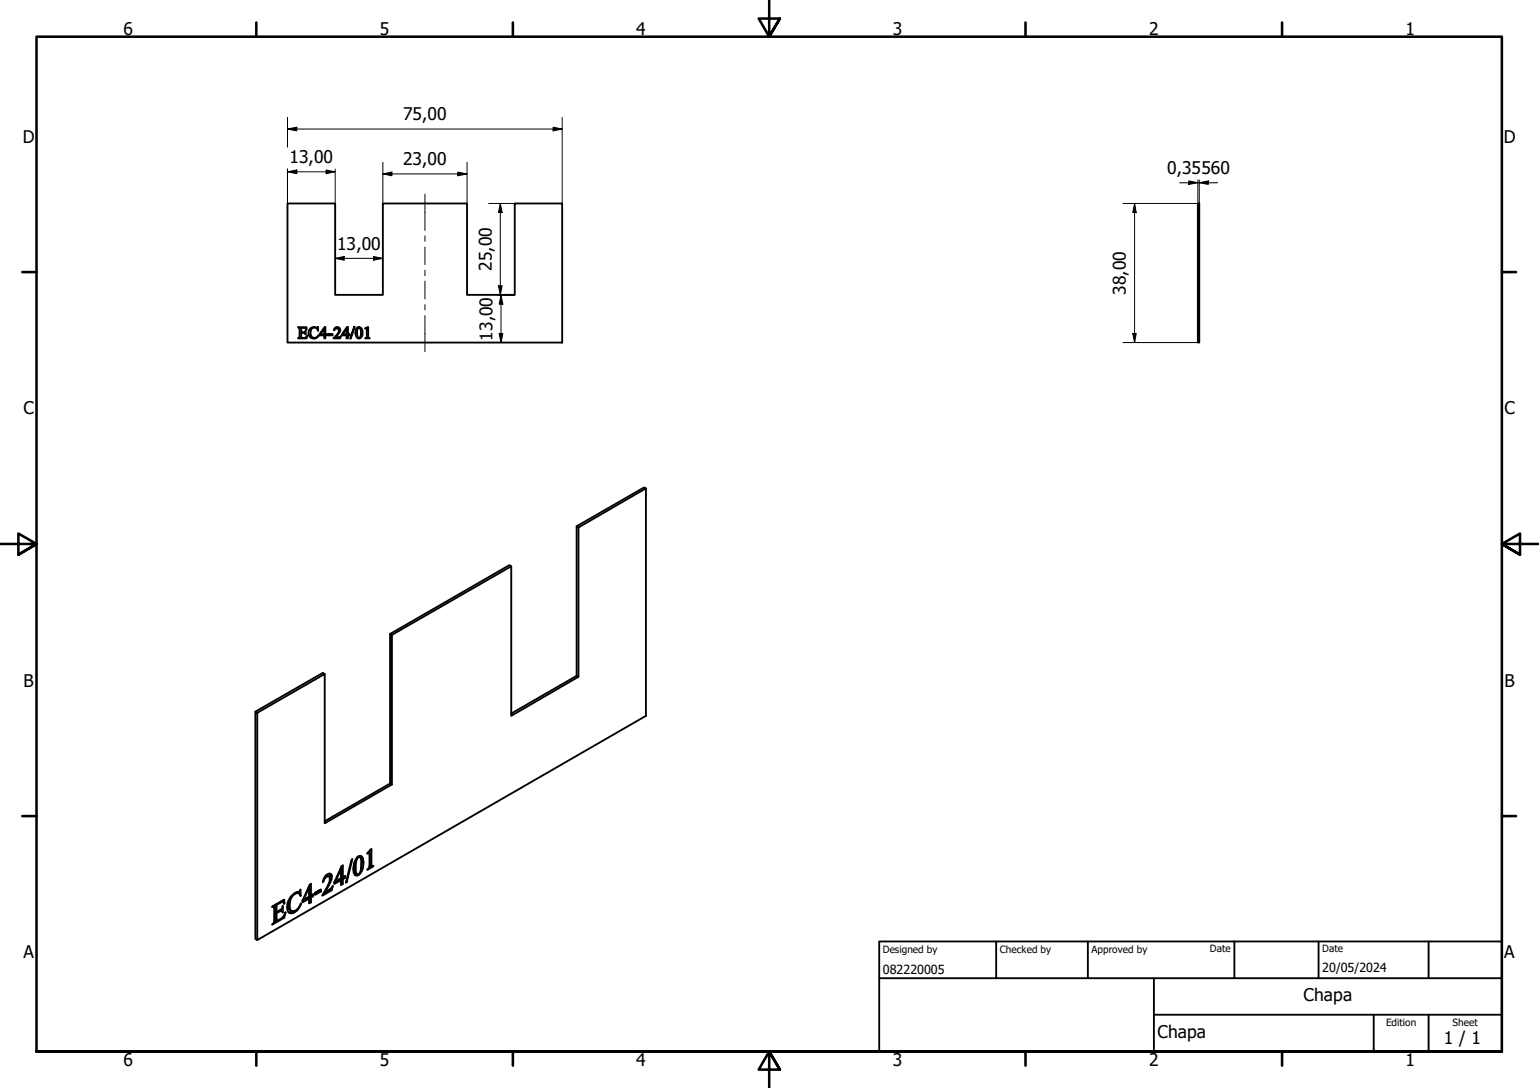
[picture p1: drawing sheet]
<svg xmlns="http://www.w3.org/2000/svg" width="420mm" height="297mm" viewBox="0 0 420 297" stroke-linecap="round" stroke-linejoin="round" font-family="sans-serif">
<!-- layer: Visible (ISO) -->
<g fill="none" stroke="#000" stroke-width=".51">
<path d="M78.5 55.5h13v25h13v-25h23v25h13v-25h13v38h-75zM327 55.5h.4v38h-.4zM81.3 89.3h2.4v.7l-.3-.5h-1.2v1.2l1-.1 .2-.3v1l-.2-.4h-1v1.3l.3 .1a1.22 1.22 0 0 0 1.4-.7l-.2 .8h-2.4l.4-.1 .1-.4v-2.3zM84.6 89.7a1.86 1.86 0 0 1 2.1-.2l.1-.2 .1 1a1.03 1.03 0 0 0-1-.9 1.03 1.03 0 0 0-1.1 .9 1.27 1.27 0 0 0 .2 1.5 1.27 1.27 0 0 0 1.4 .3l.6-.4a1.55 1.55 0 0 1-2.3 .4 1.55 1.55 0 0 1-.1-2.4zM88.5 89.8v1.4h-1.1zM88.6 89.3h.2v1.9h.5v.4h-.5v.8h-.3v-.8h-1.3v-.3zM89.6 91.2h1.2v.4h-1.2zM91.4 89.5a.9 .9 0 0 1 1.3 .1 .9 .9 0 0 1-.1 1.3l-1 1.2a1.56 1.56 0 0 0 1.5-.3l-.3 .6-1.7-.1a2.66 2.66 0 0 0 1.4-2.3l-.2-.2-.4-.2-.7 .6zM94.6 89.8v1.4h-1zM94.7 89.3h.3v1.9h.4v.4h-.4v.8h-.4v-.8h-1.3zM96.7 89.2l-.9 3.2h-.2zM97.3 89.6l.7-.3a1.77 1.77 0 0 1 1 1.6 1.77 1.77 0 0 1-1 1.5 1.89 1.89 0 0 1-.7-2.8z"/>
<path d="M97.7 89.6l.3-.2a2.24 2.24 0 0 1 0 2.9 2.45 2.45 0 0 1-.3-2.7zM99.7 89.6l.8-.3v2.8l.4 .3-1.1-.1 .3-.2v-2.3zM99.8 92.3v.1M176.3 133.3l-.5-.2-18.4 10.6M139.6 154.6l-.5-.3-32.6 18.8M157.9 144l-.5-.3v40.8M107 173.3l-.5-.2v40.8M70.2 194.6l18.4-10.6v40.8l18.4-10.6v-40.9l32.6-18.7v40.8l18.3-10.6v-40.8l18.4-10.7v62.1l-106.1 61.3zM70.2 194.6l-.5-.3v62l.5 .4M88.6 184l-.5-.3-18.4 10.6M157.9 184.8l-.5-.3-17.8 10.3M107 214.2l-.5-.3-17.9 10.3"/>
<path d="M89 239l.8 .3M90 238.5v1.3M92.9 237.2l.2 .1-1.5 3.4M93.1 237.3v2.5l-1.5 .9-.2-.1M93.2 239.8v1.3l.4 .2-.5 .3v-1.3l-.5-.2-1.4 .7M93.2 236.6v2.7l.4 .2 .6-.4v.6M93.6 239.5v-3.2l-.3 .2-2.1 4.4v.4l1.9-1M93.8 239.4l.4 .3-.6 .3M93.8 239.4l-.6 .4 .4 .2v1.3M96.7 235.4a3.2 3.2 0 0 0 .8 3.3M97.4 238.7l-.5 .2M97.5 234l.4-.2a.98 .98 0 0 1 1 .2 .98 .98 0 0 1 .3 .9 3.9 3.9 0 0 1-1.7 4.2l-.5-.2a4 4 0 0 1 .3-4.5z"/>
<path d="M98.2 234a1.57 1.57 0 0 1 .4 1.7 3.4 3.4 0 0 1-.7 3h-.4a4.3 4.3 0 0 1-.2-3.7 .96 .96 0 0 1 .9-1l-.3-.2 .3 .2M98.4 233.7a4.2 4.2 0 0 1 .2 3.3M100.6 232.6l.2 .2M101 232.1v4l.5 .4M101.3 236.4l-.5 .3M101.8 236.5h.1l-1.6 1 .5-.8 .1-3.2-.1-.7-.5 .2 1.1-1.2v4.6l.5 .1M74.5 247.3l.3 .1M75.1 249l.4 .3 .1 2.1a3.5 3.5 0 0 0 2.4-2.3l-.4 1.5-.3-.2M75.1 247.1v1.7l.4 .2a1.99 1.99 0 0 0 1.7-1.6v1.6M75.3 248.9l-.2 .1v2.1l.5 .3M75.4 251.3l-.5 .3M75.5 247.1v1.9"/>
<path d="M76.6 248.4l.4 .3M76.8 248.2v.3M76.8 246l.4 .2M76.9 246l.4 .2M77.1 249l.1 .1-.4-.5-1.3 .7M77.2 246.2l.3 .5 .2-.1M77.2 246.2l-1.7 .9-.3-.2M77.2 245.8v.4M77.5 246.6h.2l-.1-1-3.3 1.9 .5-.1 .1 .2v3.7a1.15 1.15 0 0 1-.6 1.2l3.3-1.9M78.8 245.8l-.1 .6a1.93 1.93 0 0 0 .9 2.3M80 248.8l-1.2 .3M81 243.6l.6 .3"/>
<path d="M81.7 243.4v.6M82 244.5h.1l-.6-.7a2.97 2.97 0 0 0-2.4 3.5l.1 .8a.75 .75 0 0 0 .8 .7 2.78 2.78 0 0 0 2.1-2.1 2.91 2.91 0 0 1-3 2.6l-.3-.2M82.1 244.5l-.1-1.6-.2 .4a4.2 4.2 0 0 0-3 5.8M84.2 242.2l.2 .1-1.5 3.4M84.4 242.3v2.5l-1.7 .8M84.5 244.8v1.3l.4 .3-.5 .2v-1.3l-.5-.2-1.4 .8M84.5 241.6v2.7l.4 .2 .6-.4v.6M84.5 246.1l-.1 .1M84.9 244.5v-3.2l-.3 .2-2.1 4.4v.5l1.9-1.1M85.1 244.4l.4 .3-.6 .3M85.1 244.5l-.6 .3 .4 .2v1.4M87.2 243.1l.4 .3"/>
<path d="M87.2 243.1l-1.2 .7M87.6 243.4v-.6l-1.6 1M87.6 243.4l-1.6 .9v-.5M88.2 240.7l-.1 .1a2.13 2.13 0 0 1 2.1-2.2 1.7 1.7 0 0 1 0 2.3l-1.5 2.7M88.3 240.7l.3-.8a.81 .81 0 0 1 1.4-.4 3.9 3.9 0 0 1-1 3.2l-1 1.8 2.6-1.4-.4-.3M90.2 242.7l-1.8 1.1M90.6 243.1l.3-1.2-.7 .8-1.6 .8M93.2 241.1l-.1 .1M94.5 240.7l.2 .1 1.5-6.2-.3 .1-1.5 6.3 .3-.2"/>
</g>
<!-- layer: Hidden (ISO) -->
<g fill="none" stroke="#000" stroke-width=".38">
<path d="M327 80.5h.2M327.1 89.4v.1M327.1 89.7h.1M327.1 89.5l.1 .1M327.1 92.1l.1 .2M327.1 89.5h.1M327.1 89.4h.1M327.1 90h.1M327.1 91.6h.1M327.1 90.9h.1M327.1 91h.1M327.1 91.3h.1"/>
<path d="M327.1 90.3h.1M327.1 90.7h.1M327.1 91.2h.1M327.1 89.3h.1M327.1 91.7h.1M327.1 90.2h.1M327.1 92.1h.1M327.1 91.8h.1M327.1 89.2h.1M327.2 89.3l-.1 .1M327.2 92.3v.1M327.2 89.8v.8"/>
<path d="M327.2 91.2l-.1 .8M327.3 80.5h.1M327.3 89.8h.1M327.3 89.7h.1M327.3 89.6h.1M327.3 92.3h.1M327.3 89.5h.1M327.3 89.4h.1M327.3 89.3h.1M327.3 90h.1M327.3 91.6h.1M327.3 90.9h.1"/>
<path d="M327.3 91h.1M327.3 91.3h.1M327.3 90.3h.1M327.3 90.6h.1M327.3 90.7h.1M327.3 91.2h.1M327.3 92.4h.1M327.3 91.7h.1M327.3 90.2h.1M327.3 92.1h.1M327.3 91.8h.1M327.3 89.2h.1"/>
</g>
<g fill="#000">
<circle cx="327.1" cy="89.2" r=".19"/>
<circle cx="327.1" cy="92.3" r=".19"/>
<circle cx="327.1" cy="89.3" r=".19"/>
<circle cx="327.1" cy="92.4" r=".19"/>
</g>
<!-- layer: Visible Narrow (ISO) -->
<g fill="none" stroke="#000" stroke-width=".38">
<path d="M88.8 239.1l.4 .2M90 239.9l.5 .2M90.2 239l.4 .3M96.6 236.7l.5 .3M96.9 238.2l.4 .3M97.3 234.4l.2 .1M97.4 238.7l.5 .2M97.7 233.9l.2 .1M98.5 233.7l.2 .2M98.8 235.3l.5 .2M100.5 232.7l.1 .1M101 235.7l.4 .3"/>
<path d="M74.3 247.5l.1 .1M75.1 250.7l.4 .2M76.2 248.7l.3 .1M76.5 246.2l.2 .2M78.7 247.1l.4 .2M80.1 248.8l.4 .2M80.4 243.9l.2 .1M89.5 241.7l.2 .1"/>
</g>
<!-- layer: Visible (ISO) -->
<circle cx="97.4" cy="238.7" r=".25" fill="#000"/>
<!-- layer: Border (ISO) -->
<g fill="none" stroke="#000" stroke-width=".7">
<path d="M70 6.1v3.9M140 6.1v3.9M210 0v10l-2.9-4.9h5.8l-2.9 4.9 2.9-4.9M280 6.1v3.9M350 6.1v3.9M6.1 74.3h3.9M410 74.3h3.9M0 148.5h10l-5-2.8v5.7l5-2.9-5 2.9M420 148.5h-10l5-2.8v5.7l-5-2.9 5 2.9M6.1 222.8h3.9M410 222.8h3.9M10 287.1v-277.1h400v277.1h-400h400"/>
<path d="M70 287.1v3.8M140 287.1v3.8M212.9 292l-2.9-4.9 2.9 4.9h-5.8l2.9-4.9v9.9M280 287.1v3.8M350 287.1v3.8"/>
</g>
<!-- layer: Title (ISO) -->
<path d="M240 257h170v30.1h-170zM272 257v10.1M297 257v10.1M337 257v10.1M360 257v10.1M390 257v10.1M240 267.1h170M315 277h95M315 267.1v20M375 277v10.1M390 277v10.1" fill="none" stroke="#000" stroke-width=".51"/>
<!-- layer: Dimension (ISO) -->
<g fill="none" stroke="#000" stroke-width=".27">
<path d="M78.5 35.2l2.5-.5v1zM78.5 35.2h75M78.5 32.1v8.1M151 34.7l2.5 .5-2.5 .5zM153.5 32.1v23.4M78.5 46.9l2.5-.5v1zM78.5 46.2v9.3M78.5 46.9h13M89 46.4l2.5 .5-2.5 .5zM91.5 46.2v9.3M104.5 47.5l2.5-.5v1zM104.5 47.5h23"/>
<path d="M104.5 44.3v11.2M125 47l2.5 .5-2.5 .5zM127.5 44.3v11.2M133.4 55.5h7.1M136.6 55.5l.5 2.5h-1zM136.6 55.5v25M309.8 55.5l.4 2.5h-1zM309.8 55.5v38M322.1 49.9h10.3M324.5 49.4l2.5 .5-2.5 .4zM327 49.1v6.4h-20.4M327.4 49.9l2.5-.5v.9z"/>
<path d="M327.4 49.1v6.4M91.5 70.5l2.5-.5v1zM91.5 70.5h13M102 70l2.5 .5-2.5 .5zM136.1 78h1l-.5 2.5zM136 80.5h4.5M136 93.5h17.5M136.3 91h1l-.5 2.5zM136.8 80.5l.5 2.5h-1zM136.8 80.5v13M306.6 93.5h20.4M309.2 91h1l-.4 2.5z"/>
</g>
<g fill="#000">
<path d="M78.5 35.2l2.5-.5v1zM151 34.7l2.5 .5-2.5 .5zM78.5 46.9l2.5-.5v1zM89 46.4l2.5 .5-2.5 .5zM104.5 47.5l2.5-.5v1zM125 47l2.5 .5-2.5 .5zM136.6 55.5l.5 2.5h-1zM309.8 55.5l.4 2.5h-1zM324.5 49.4l2.5 .5-2.5 .4zM327.4 49.9l2.5-.5v.9zM91.5 70.5l2.5-.5v1zM102 70l2.5 .5-2.5 .5z"/>
<path d="M136.1 78h1l-.5 2.5zM136.3 91h1l-.5 2.5zM136.8 80.5l.5 2.5h-1zM309.2 91h1l-.4 2.5z"/>
</g>
<!-- layer: Centerline (ISO) -->
<path d="M116 53v9.9M116 64.4v1.5M116 67.4v4.8M116 73.8v1.5M116 76.8v4.8M116 83.2v1.4M116 86.2v9.8" fill="none" stroke="#000" stroke-width=".27"/>
<g font-size="4.8">
<text x="33.7" y="9.6">6</text>
<text x="103.7" y="9.6">5</text>
<text x="173.7" y="9.6">4</text>
<text x="243.7" y="9.6">3</text>
<text x="313.7" y="9.6">2</text>
<text x="383.7" y="9.6">1</text>
<text x="110" y="32.9">75,00</text>
<text x="6.2" y="38.9">D</text>
<text x="410.5" y="38.9">D</text>
<text x="79" y="44.5">13,00</text>
<text x="110" y="45.1">23,00</text>
<text x="318.6" y="47.5">0,35560</text>
<text x="92" y="68.1">13,00</text>
<text x="134.2" y="74" transform="rotate(-90 134.2 74)">25,00</text>
<text x="307.3" y="80.5" transform="rotate(-90 307.3 80.5)">38,00</text>
<text x="134.4" y="93" transform="rotate(-90 134.4 93)">13,00</text>
<text x="6.4" y="113.1">C</text>
<text x="410.7" y="113.1">C</text>
<text x="6.4" y="187.4">B</text>
<text x="410.7" y="187.4">B</text>
<text x="6.4" y="261.7">A</text>
<text x="410.7" y="261.7">A</text>
<text x="355.9" y="273.4">Chapa</text>
<text x="316" y="283.4">Chapa</text>
<text x="394.2" y="285">1 / 1</text>
<text x="33.7" y="290.9">6</text>
<text x="103.7" y="290.9">5</text>
<text x="173.7" y="290.9">4</text>
<text x="243.7" y="290.9">3</text>
<text x="313.7" y="290.9">2</text>
<text x="383.7" y="290.9">1</text>
</g>
<g font-size="3.4">
<text x="241" y="266">082220005</text>
<text x="361" y="265.5">20/05/2024</text>
</g>
<g font-size="2.7">
<text x="241" y="260.1">Designed by</text>
<text x="273" y="260.1">Checked by</text>
<text x="298" y="260.1">Approved by</text>
<text x="330.3" y="260">Date</text>
<text x="361" y="260">Date</text>
<text x="378.4" y="280.1">Edition</text>
<text x="396.6" y="280.1">Sheet</text>
</g>
</svg>
